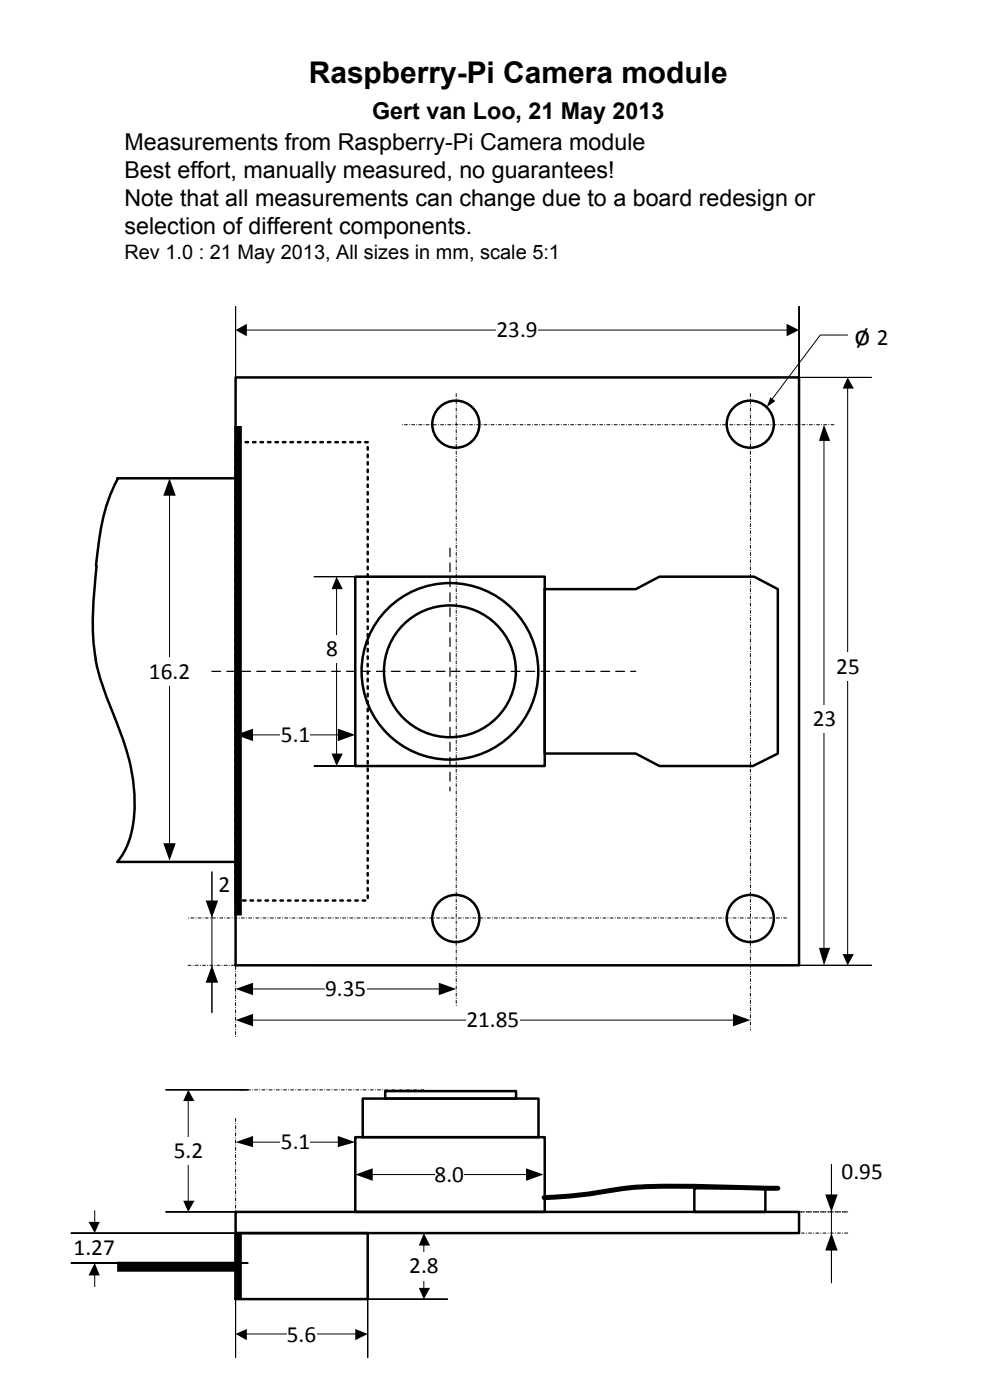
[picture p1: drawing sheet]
<svg xmlns="http://www.w3.org/2000/svg" width="210mm" height="297mm" viewBox="0 0 210 297" stroke-linecap="round" stroke-linejoin="round" font-family="sans-serif">
<path d="M50 80.2h119.6v124.9h-119.6z" fill="none" stroke="#000" stroke-width=".53"/>
<path d="M50 65.1v17.5v-17.5M52.1 70.1h115.1M169.6 65.1v17.5v-17.5" fill="none" stroke="#000" stroke-width=".21"/>
<path d="M50 70.1l2.4-1.3v2.6zM167 68.8l2.6 1.3-2.6 1.3z" fill="#000"/>
<path d="M105.3 67.2h8.7v5.8h-8.7z" fill-rule="evenodd" fill="#fff"/>
<path d="M179.9 82.3v120.6M184.9 80.2h-17.4h17.4M179.9 142.6v-.8v.8M184.9 205.1h-17.4h17.4" fill="none" stroke="#000" stroke-width=".21"/>
<path d="M179.9 80.2l1.3 2.4h-2.3zM178.9 202.7h2.3l-1.3 2.4z" fill="#000"/>
<path d="M177.5 138.6h5.1v6.1h-5.1z" fill-rule="evenodd" fill="#fff"/>
<g fill="none" stroke="#000" stroke-width=".53">
<circle cx="159.2" cy="90.1" r="5"/>
<circle cx="159.2" cy="195.1" r="5"/>
</g>
<path d="M159.3 83.6v135.2M50 197.6v23.1M167 195h-127" fill="none" stroke="#000" stroke-width=".21" stroke-dasharray=".6 .4 0 .4"/>
<path d="M53.4 216.7h102.4" fill="none" stroke="#000" stroke-width=".21"/>
<path d="M50 216.7l3.7-1.3v2.6zM155.6 215.4l3.7 1.3-3.7 1.3z" fill="#000"/>
<path d="M99 213.8h11.3v5.8h-11.3z" fill-rule="evenodd" fill="#fff"/>
<path d="M96.8 83.6v130.2" fill="none" stroke="#000" stroke-width=".21" stroke-dasharray=".6 .4 0 .4"/>
<g fill="none" stroke="#000" stroke-width=".53">
<circle cx="96.8" cy="90.1" r="5"/>
<circle cx="96.8" cy="195.1" r="5"/>
</g>
<path d="M53.4 210.1h40" fill="none" stroke="#000" stroke-width=".21"/>
<path d="M50 210.1l3.7-1.3v2.6zM93.1 208.8l3.7 1.3-3.7 1.3z" fill="#000"/>
<path d="M69.1 207.2h8.7v5.8h-8.7z" fill-rule="evenodd" fill="#fff"/>
<path d="M177 90.2h-92.1M65.1 205.1h-25.1M50 237.6v24.1" fill="none" stroke="#000" stroke-width=".21" stroke-dasharray=".6 .4 0 .4"/>
<path d="M174.9 93.4v108.2M45 185.2v29.9M53.4 242.6h18.8" fill="none" stroke="#000" stroke-width=".21"/>
<path d="M174.9 90.2l1.3 3.5h-2.4zM43.7 191.3h2.6l-1.3 3.7zM45 205.1l1.3 3.7h-2.6zM173.8 201.3h2.4l-1.3 3.8zM50 242.6l3.7-1.3v2.4zM71.7 241.3l3.7 1.3-3.7 1.1z" fill="#000"/>
<path d="M50 257.4h119.6v4.5h-119.6z" fill="none" stroke="#000" stroke-width=".53"/>
<path d="M59.5 239.4h6.4v6.1h-6.4z" fill-rule="evenodd" fill="#fff"/>
<path d="M35.2 231.5h17.5h-17.5M40 233.6v21.7M35.2 257.4h17.5h-17.5" fill="none" stroke="#000" stroke-width=".21"/>
<path d="M40 231.5l1.3 2.4h-2.4zM38.9 255.1h2.4l-1.3 2.3z" fill="#000"/>
<path d="M36.8 241.6h6.3v5.8h-6.3z" fill-rule="evenodd" fill="#fff"/>
<path d="M90 231.5h-40" fill="none" stroke="#000" stroke-width=".21" stroke-dasharray=".6 .4 0 .4"/>
<path d="M78.8 249.5h33.1M176.5 247.4v25.1" fill="none" stroke="#000" stroke-width=".21"/>
<path d="M75.4 249.5l3.7-1.3v2.6zM111.7 248.2l3.7 1.3-3.7 1.3zM175.2 253.7h2.6l-1.3 3.7zM176.5 261.9l1.3 3.7h-2.6z" fill="#000"/>
<path d="M92.3 246.6h6.1v5.8h-6.1z" fill-rule="evenodd" fill="#fff"/>
<g fill="none" stroke="#000" stroke-width=".53">
<path d="M75.4 122.5h40.2v40.2h-40.2zM115.6 125.1h19.3l5.1-2.6h20.1l5 2.6v35l-5.3 2.6h-19.8l-5.1-2.6h-19.3zM77 233.4h37.3v8.2h-37.3zM81.8 231.8h27.7v1.6h-27.7zM75.4 241.6h40.2v15.8h-40.2zM147.4 252.4h15.1v5h-15.1z"/>
<circle cx="95.5" cy="142.6" r="14"/>
<circle cx="95.5" cy="142.6" r="18.8"/>
</g>
<path d="M165.1 252.4h-1a478.1 478.1 0 0 0-28.6-.3l-6.1 .8a92.3 92.3 0 0 1-13.9 1.5" fill="none" stroke="#000" stroke-width="1.1"/>
<path d="M179.4 257.4h-9.8M179.9 257.4h-9.8M179.9 261.9h-9.8" fill="none" stroke="#000" stroke-width=".21" stroke-dasharray=".6 .4 0 .4"/>
<path d="M95.5 116.4v51.6M45 142.6h89.9" fill="none" stroke="#000" stroke-width=".26" stroke-dasharray="1.9 1.3"/>
<path d="M179.9 71.2h-5.8l-10.3 13.7M53.4 156.1h18.8" fill="none" stroke="#000" stroke-width=".21"/>
<path d="M163.5 84.4l1.1 .8-1.9 1.3zM50 156.1l3.7-1.3v2.6zM71.7 154.8l3.7 1.3-3.7 1.3z" fill="#000"/>
<path d="M59.5 153.2h6.4v5.8h-6.4z" fill-rule="evenodd" fill="#fff"/>
<path d="M66.7 122.5h17.4h-17.4M71.4 124.9v35.4M66.7 162.7h17.4h-17.4" fill="none" stroke="#000" stroke-width=".21"/>
<path d="M71.4 122.5l1.4 2.6h-2.4zM70.4 160.1h2.4l-1.4 2.6z" fill="#000"/>
<path d="M69.3 134.9h2.4v5.9h-2.4z" fill-rule="evenodd" fill="#fff"/>
<path d="M50 191.3h28.1v-97.4h-28.1v97.4" fill="none" stroke="#000" stroke-width=".53" stroke-dasharray=".5 1.1"/>
<path d="M50 261.9h28.1v14.1h-28.1z" fill="none" stroke="#000" stroke-width=".53"/>
<path d="M50 288.4v-17.5v17.5M52.1 283.4h23.8M78.1 288.4v-17.5v17.5" fill="none" stroke="#000" stroke-width=".21"/>
<path d="M50 283.4l2.4-1.1v2.4zM75.4 282.3l2.7 1.1-2.7 1.3z" fill="#000"/>
<path d="M60.9 280.5h6.3v6h-6.3z" fill-rule="evenodd" fill="#fff"/>
<path d="M90 264.1v9.7M95 261.9h-17.5h17.5M95 276h-17.5h17.5" fill="none" stroke="#000" stroke-width=".21"/>
<path d="M90 261.9l1.3 2.7h-2.4zM88.9 273.6h2.4l-1.3 2.4z" fill="#000"/>
<path d="M86.8 265.9h6.3v6.1h-6.3z" fill-rule="evenodd" fill="#fff"/>
<path d="M50.5 90.5v104M50.5 261.9v14.1" fill="none" stroke="#000" stroke-width="1.6" stroke-linecap="butt"/>
<path d="M36 105v74.4" fill="none" stroke="#000" stroke-width=".21"/>
<path d="M36 101.6l1.3 3.7h-2.6zM34.7 179.1h2.6l-1.3 3.7z" fill="#000"/>
<g fill="#fff">
<path d="M172.5 149.8h5v5.8h-5z" fill-rule="evenodd"/>
<path d="M31.7 139.7h8.8v6.1h-8.8z" fill-rule="evenodd"/>
</g>
<path d="M49.7 101.6h-24.8l.1 .1a41.3 41.3 0 0 0-4.3 15.8l-.5 5.5a61.1 61.1 0 0 0 .2 17.2h-.1a86.3 86.3 0 0 0 5.2 15.1 39.3 39.3 0 0 1 2.7 20.2 15.2 15.2 0 0 1-3.3 7.6h25.1" fill="none" stroke="#000" stroke-width=".53"/>
<path d="M24.9 269.1h25.1" fill="none" stroke="#000" stroke-width="2.1" stroke-linecap="butt"/>
<path d="M20.1 257.2v2.6M15.1 268.3h37.6h-37.6M15.1 261.9h37.6h-37.6M20.1 270.4v2.9" fill="none" stroke="#000" stroke-width=".21"/>
<path d="M18.8 259.6h2.4l-1.1 2.3zM20.1 268.3l1.1 2.6h-2.4z" fill="#000"/>
<path d="M15.6 262.2h8.7v5.8h-8.7z" fill-rule="evenodd" fill="#fff"/>
<g font-size="6.3">
<text x="65.5" y="17.7">Raspberry-Pi Camera module</text>
<text x="181.3" y="73.2">ø</text>
</g>
<g font-size="4.9">
<text x="79" y="25.3">Gert van Loo, 21 May 2013</text>
<text x="26.4" y="31.9">Measurements from Raspberry-Pi Camera module</text>
<text x="26.4" y="37.8">Best effort, manually measured, no guarantees!</text>
<text x="26.4" y="43.7">Note that all measurements can change due to a board redesign or</text>
<text x="26.4" y="49.6">selection of different components.</text>
<text x="105.4" y="71.6">23.9</text>
<text x="186.1" y="73.2">2</text>
<text x="69.2" y="139.3">8</text>
<text x="177.5" y="143.2">2</text>
<text x="180" y="143.2">5</text>
<text x="31.6" y="144.2">16</text>
<text x="36.6" y="144.2">.2</text>
<text x="172.5" y="154.2">2</text>
<text x="175" y="154.2">3</text>
<text x="59.6" y="157.6">5.1</text>
<text x="46.4" y="189.6">2</text>
<text x="69" y="211.6">9.35</text>
<text x="99" y="218.2">21.85</text>
<text x="36.9" y="246">5.</text>
<text x="40.6" y="246">2</text>
<text x="59.6" y="244">5.1</text>
<text x="92.2" y="251">8.0</text>
<text x="178.6" y="250.5">0.95</text>
<text x="15.6" y="266.7">1.27</text>
<text x="86.9" y="270.5">2.</text>
<text x="90.6" y="270.5">8</text>
<text x="60.9" y="285">5.6</text>
</g>
<text font-size="4.2" x="26.4" y="54.9">Rev 1.0 : 21 May 2013, All sizes in mm, scale 5:1</text>
</svg>
